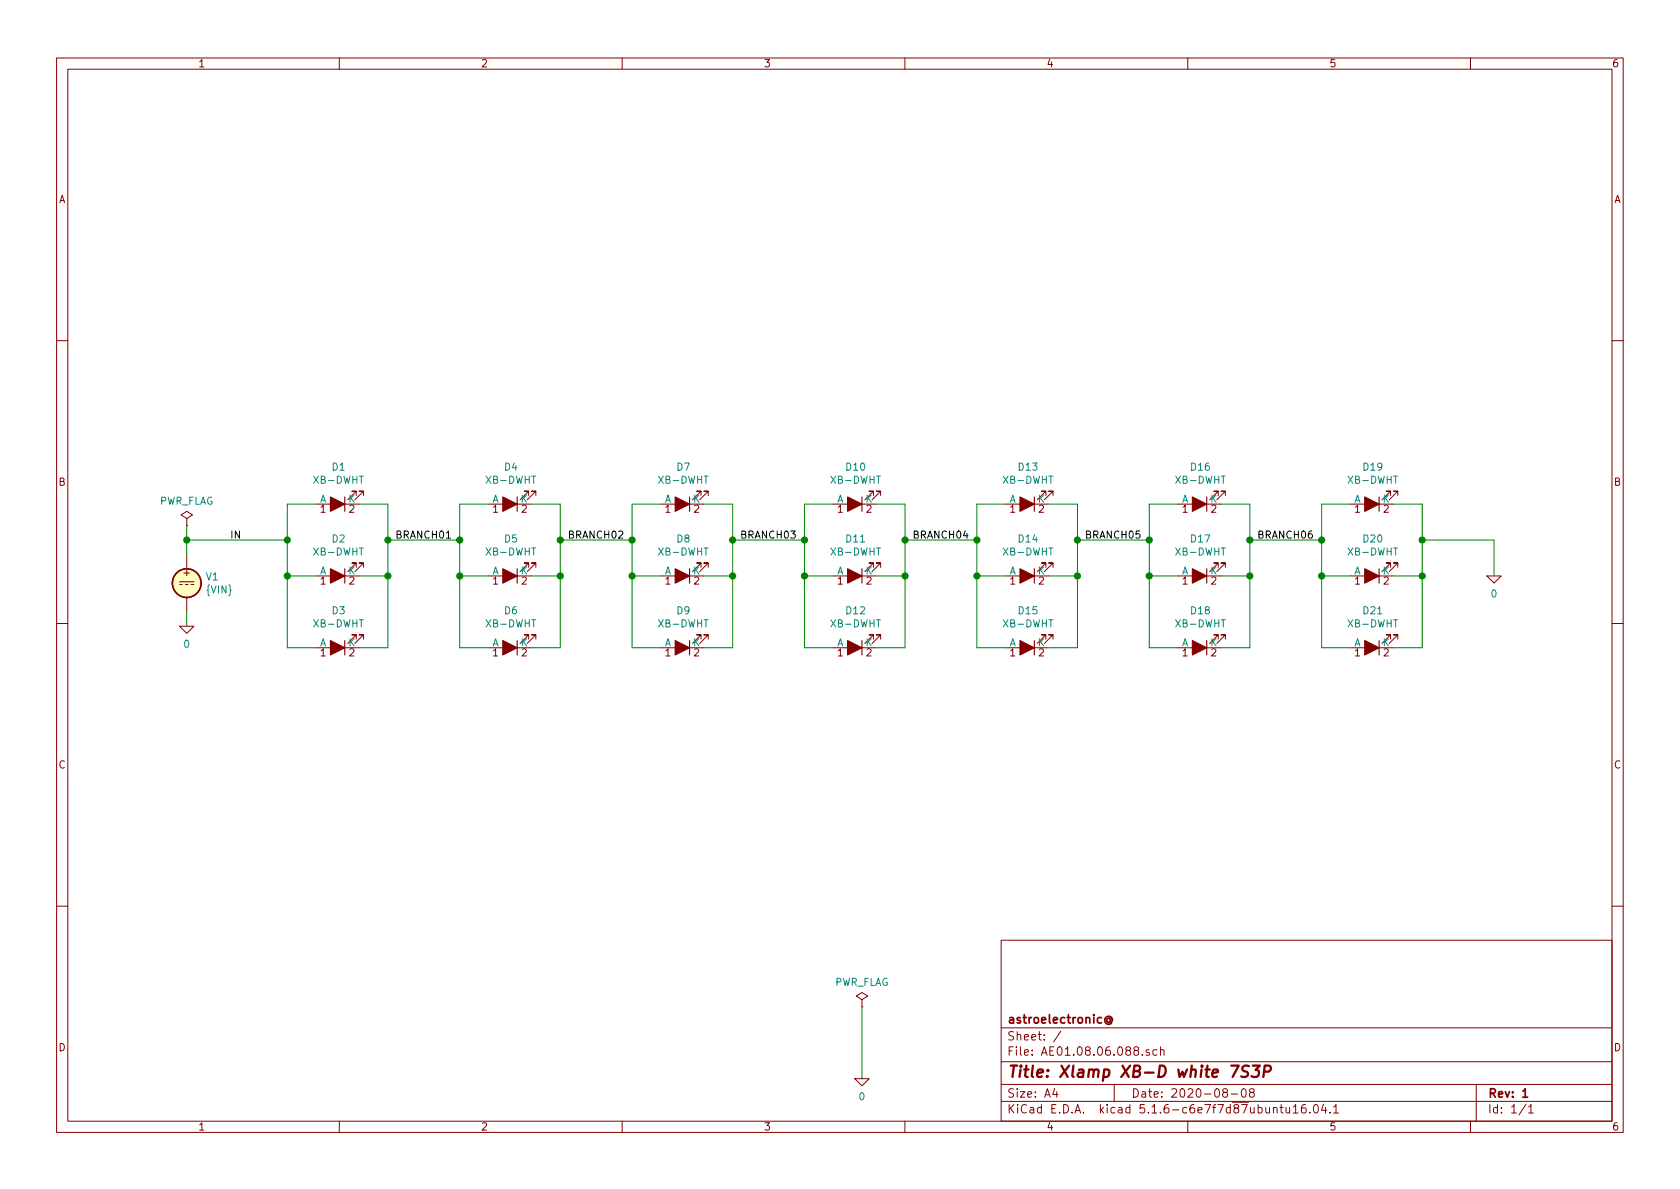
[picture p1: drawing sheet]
EESchema Schematic File Version 4
EELAYER 30 0
EELAYER END
$Descr A4 11693 8268
encoding utf-8
Sheet 1 1
Title "Xlamp XB-D white 7S3P"
Date "2020-08-08"
Rev "1"
Comp "astroelectronic@"
Comment1 ""
Comment2 ""
Comment3 ""
Comment4 ""
$EndDescr
$Comp
L power:PWR_FLAG #FLG02
U 1 1
P 6000 7000
F 0 "#FLG02" H 6000 7075 50  0001 C CNN
F 1 "PWR_FLAG" H 6000 7173 50  0000 C CNN
F 2 "" H 6000 7000 50  0001 C CNN
F 3 "~" H 6000 7000 50  0001 C CNN
	1    6000 7000
	1    0    0    -1  
$EndComp
Text Label 1600 3750 0    50   ~ 0
IN
$Comp
L pspice:0 #GND03
U 1 1
P 10400 4000
F 0 "#GND03" H 10400 3900 50  0001 C CNN
F 1 "0" H 10400 3877 50  0000 C CNN
F 2 "" H 10400 4000 50  0001 C CNN
F 3 "~" H 10400 4000 50  0001 C CNN
	1    10400 4000
	1    0    0    -1  
$EndComp
Wire Wire Line
	10400 3750 10400 4000
Wire Wire Line
	10400 3750 9900 3750
$Comp
L pspice:0 #GND02
U 1 1
P 6000 7500
F 0 "#GND02" H 6000 7400 50  0001 C CNN
F 1 "0" H 6000 7377 50  0000 C CNN
F 2 "" H 6000 7500 50  0001 C CNN
F 3 "~" H 6000 7500 50  0001 C CNN
	1    6000 7500
	1    0    0    -1  
$EndComp
Wire Wire Line
	6000 7500 6000 7000
Wire Wire Line
	1300 3750 1300 3850
Connection ~ 1300 3750
Wire Wire Line
	2000 3750 1300 3750
Wire Wire Line
	1300 3650 1300 3750
$Comp
L power:PWR_FLAG #FLG01
U 1 1
P 1300 3650
F 0 "#FLG01" H 1300 3725 50  0001 C CNN
F 1 "PWR_FLAG" H 1300 3823 50  0000 C CNN
F 2 "" H 1300 3650 50  0001 C CNN
F 3 "~" H 1300 3650 50  0001 C CNN
	1    1300 3650
	1    0    0    -1  
$EndComp
Wire Wire Line
	1300 4250 1300 4350
$Comp
L Simulation_SPICE:VDC V1
U 1 1
P 1300 4050
F 0 "V1" H 1430 4096 50  0000 L CNN
F 1 "{VIN}" H 1430 4005 50  0000 L CNN
F 2 "" H 1300 4050 50  0001 C CNN
F 3 "~" H 1300 4050 50  0001 C CNN
F 4 "Y" H 1300 4050 50  0001 L CNN "Spice_Netlist_Enabled"
F 5 "V" H 1300 4050 50  0001 L CNN "Spice_Primitive"
	1    1300 4050
	1    0    0    -1  
$EndComp
$Comp
L pspice:0 #GND01
U 1 1
P 1300 4350
F 0 "#GND01" H 1300 4250 50  0001 C CNN
F 1 "0" H 1300 4227 50  0000 C CNN
F 2 "" H 1300 4350 50  0001 C CNN
F 3 "~" H 1300 4350 50  0001 C CNN
	1    1300 4350
	1    0    0    -1  
$EndComp
Wire Wire Line
	2200 3500 2000 3500
Wire Wire Line
	2500 3500 2700 3500
Wire Wire Line
	2500 4000 2700 4000
Wire Wire Line
	2200 4000 2000 4000
Wire Wire Line
	2700 4000 2700 3750
$Comp
L AE01.17.06.000:XB-DWHT D1
U 1 1
P 2350 3500
F 0 "D1" H 2343 3245 50  0000 C CNN
F 1 "XB-DWHT" H 2343 3336 50  0000 C CNN
F 2 "" H 2350 3500 50  0001 C CNN
F 3 "~" H 2350 3500 50  0001 C CNN
F 4 "D" H 2350 3500 50  0001 C CNN "Spice_Primitive"
F 5 "XB-DWHT" H 2350 3500 50  0001 C CNN "Spice_Model"
F 6 "Y" H 2350 3500 50  0001 C CNN "Spice_Netlist_Enabled"
F 7 "models/XLamp-XBD-Spice.txt" H 2350 3500 50  0001 C CNN "Spice_Lib_File"
	1    2350 3500
	-1   0    0    1   
$EndComp
$Comp
L AE01.17.06.000:XB-DWHT D2
U 1 1
P 2350 4000
F 0 "D2" H 2343 3745 50  0000 C CNN
F 1 "XB-DWHT" H 2343 3836 50  0000 C CNN
F 2 "" H 2350 4000 50  0001 C CNN
F 3 "~" H 2350 4000 50  0001 C CNN
F 4 "D" H 2350 4000 50  0001 C CNN "Spice_Primitive"
F 5 "XB-DWHT" H 2350 4000 50  0001 C CNN "Spice_Model"
F 6 "Y" H 2350 4000 50  0001 C CNN "Spice_Netlist_Enabled"
F 7 "models/XLamp-XBD-Spice.txt" H 2350 4000 50  0001 C CNN "Spice_Lib_File"
	1    2350 4000
	-1   0    0    1   
$EndComp
Wire Wire Line
	2500 4500 2700 4500
Wire Wire Line
	2200 4500 2000 4500
Wire Wire Line
	2700 4500 2700 4000
Connection ~ 2700 4000
Connection ~ 2000 4000
Wire Wire Line
	2000 4000 2000 4500
Text Label 2750 3750 0    50   ~ 0
BRANCH01
Wire Wire Line
	3200 3750 2700 3750
Connection ~ 2700 3750
Wire Wire Line
	2700 3750 2700 3500
Wire Wire Line
	3400 3500 3200 3500
Wire Wire Line
	3700 3500 3900 3500
Wire Wire Line
	3700 4000 3900 4000
Wire Wire Line
	3400 4000 3200 4000
Wire Wire Line
	3900 4000 3900 3750
$Comp
L AE01.17.06.000:XB-DWHT D4
U 1 1
P 3550 3500
F 0 "D4" H 3543 3245 50  0000 C CNN
F 1 "XB-DWHT" H 3543 3336 50  0000 C CNN
F 2 "" H 3550 3500 50  0001 C CNN
F 3 "~" H 3550 3500 50  0001 C CNN
F 4 "D" H 3550 3500 50  0001 C CNN "Spice_Primitive"
F 5 "XB-DWHT" H 3550 3500 50  0001 C CNN "Spice_Model"
F 6 "Y" H 3550 3500 50  0001 C CNN "Spice_Netlist_Enabled"
F 7 "models/XLamp-XBD-Spice.txt" H 3550 3500 50  0001 C CNN "Spice_Lib_File"
	1    3550 3500
	-1   0    0    1   
$EndComp
$Comp
L AE01.17.06.000:XB-DWHT D5
U 1 1
P 3550 4000
F 0 "D5" H 3543 3745 50  0000 C CNN
F 1 "XB-DWHT" H 3543 3836 50  0000 C CNN
F 2 "" H 3550 4000 50  0001 C CNN
F 3 "~" H 3550 4000 50  0001 C CNN
F 4 "D" H 3550 4000 50  0001 C CNN "Spice_Primitive"
F 5 "XB-DWHT" H 3550 4000 50  0001 C CNN "Spice_Model"
F 6 "Y" H 3550 4000 50  0001 C CNN "Spice_Netlist_Enabled"
F 7 "models/XLamp-XBD-Spice.txt" H 3550 4000 50  0001 C CNN "Spice_Lib_File"
	1    3550 4000
	-1   0    0    1   
$EndComp
Wire Wire Line
	3700 4500 3900 4500
Wire Wire Line
	3400 4500 3200 4500
Wire Wire Line
	3900 4500 3900 4000
Connection ~ 3900 4000
Connection ~ 3200 4000
Wire Wire Line
	3200 4000 3200 4500
Text Label 3950 3750 0    50   ~ 0
BRANCH02
Wire Wire Line
	4400 3750 3900 3750
Connection ~ 3900 3750
Wire Wire Line
	3900 3750 3900 3500
Wire Wire Line
	3200 3500 3200 3750
Connection ~ 3200 3750
Wire Wire Line
	3200 3750 3200 4000
Wire Wire Line
	4600 3500 4400 3500
Wire Wire Line
	4900 3500 5100 3500
Wire Wire Line
	4900 4000 5100 4000
Wire Wire Line
	4600 4000 4400 4000
Wire Wire Line
	5100 4000 5100 3750
$Comp
L AE01.17.06.000:XB-DWHT D7
U 1 1
P 4750 3500
F 0 "D7" H 4743 3245 50  0000 C CNN
F 1 "XB-DWHT" H 4743 3336 50  0000 C CNN
F 2 "" H 4750 3500 50  0001 C CNN
F 3 "~" H 4750 3500 50  0001 C CNN
F 4 "D" H 4750 3500 50  0001 C CNN "Spice_Primitive"
F 5 "XB-DWHT" H 4750 3500 50  0001 C CNN "Spice_Model"
F 6 "Y" H 4750 3500 50  0001 C CNN "Spice_Netlist_Enabled"
F 7 "models/XLamp-XBD-Spice.txt" H 4750 3500 50  0001 C CNN "Spice_Lib_File"
	1    4750 3500
	-1   0    0    1   
$EndComp
$Comp
L AE01.17.06.000:XB-DWHT D8
U 1 1
P 4750 4000
F 0 "D8" H 4743 3745 50  0000 C CNN
F 1 "XB-DWHT" H 4743 3836 50  0000 C CNN
F 2 "" H 4750 4000 50  0001 C CNN
F 3 "~" H 4750 4000 50  0001 C CNN
F 4 "D" H 4750 4000 50  0001 C CNN "Spice_Primitive"
F 5 "XB-DWHT" H 4750 4000 50  0001 C CNN "Spice_Model"
F 6 "Y" H 4750 4000 50  0001 C CNN "Spice_Netlist_Enabled"
F 7 "models/XLamp-XBD-Spice.txt" H 4750 4000 50  0001 C CNN "Spice_Lib_File"
	1    4750 4000
	-1   0    0    1   
$EndComp
Wire Wire Line
	4900 4500 5100 4500
Wire Wire Line
	4600 4500 4400 4500
Wire Wire Line
	5100 4500 5100 4000
Connection ~ 5100 4000
Connection ~ 4400 4000
Wire Wire Line
	4400 4000 4400 4500
Text Label 5150 3750 0    50   ~ 0
BRANCH03
Wire Wire Line
	5600 3750 5100 3750
Connection ~ 5100 3750
Wire Wire Line
	5100 3750 5100 3500
Wire Wire Line
	4400 3500 4400 3750
Connection ~ 4400 3750
Wire Wire Line
	4400 3750 4400 4000
Wire Wire Line
	5800 3500 5600 3500
Wire Wire Line
	6100 3500 6300 3500
Wire Wire Line
	6100 4000 6300 4000
Wire Wire Line
	5800 4000 5600 4000
Wire Wire Line
	6300 4000 6300 3750
$Comp
L AE01.17.06.000:XB-DWHT D10
U 1 1
P 5950 3500
F 0 "D10" H 5943 3245 50  0000 C CNN
F 1 "XB-DWHT" H 5943 3336 50  0000 C CNN
F 2 "" H 5950 3500 50  0001 C CNN
F 3 "~" H 5950 3500 50  0001 C CNN
F 4 "D" H 5950 3500 50  0001 C CNN "Spice_Primitive"
F 5 "XB-DWHT" H 5950 3500 50  0001 C CNN "Spice_Model"
F 6 "Y" H 5950 3500 50  0001 C CNN "Spice_Netlist_Enabled"
F 7 "models/XLamp-XBD-Spice.txt" H 5950 3500 50  0001 C CNN "Spice_Lib_File"
	1    5950 3500
	-1   0    0    1   
$EndComp
$Comp
L AE01.17.06.000:XB-DWHT D11
U 1 1
P 5950 4000
F 0 "D11" H 5943 3745 50  0000 C CNN
F 1 "XB-DWHT" H 5943 3836 50  0000 C CNN
F 2 "" H 5950 4000 50  0001 C CNN
F 3 "~" H 5950 4000 50  0001 C CNN
F 4 "D" H 5950 4000 50  0001 C CNN "Spice_Primitive"
F 5 "XB-DWHT" H 5950 4000 50  0001 C CNN "Spice_Model"
F 6 "Y" H 5950 4000 50  0001 C CNN "Spice_Netlist_Enabled"
F 7 "models/XLamp-XBD-Spice.txt" H 5950 4000 50  0001 C CNN "Spice_Lib_File"
	1    5950 4000
	-1   0    0    1   
$EndComp
Wire Wire Line
	6100 4500 6300 4500
Wire Wire Line
	5800 4500 5600 4500
Wire Wire Line
	6300 4500 6300 4000
Connection ~ 6300 4000
Connection ~ 5600 4000
Wire Wire Line
	5600 4000 5600 4500
Text Label 6350 3750 0    50   ~ 0
BRANCH04
Wire Wire Line
	6800 3750 6300 3750
Connection ~ 6300 3750
Wire Wire Line
	6300 3750 6300 3500
Wire Wire Line
	5600 3500 5600 3750
Connection ~ 5600 3750
Wire Wire Line
	5600 3750 5600 4000
Wire Wire Line
	7000 3500 6800 3500
Wire Wire Line
	7300 3500 7500 3500
Wire Wire Line
	7300 4000 7500 4000
Wire Wire Line
	7000 4000 6800 4000
Wire Wire Line
	7500 4000 7500 3750
$Comp
L AE01.17.06.000:XB-DWHT D13
U 1 1
P 7150 3500
F 0 "D13" H 7143 3245 50  0000 C CNN
F 1 "XB-DWHT" H 7143 3336 50  0000 C CNN
F 2 "" H 7150 3500 50  0001 C CNN
F 3 "~" H 7150 3500 50  0001 C CNN
F 4 "D" H 7150 3500 50  0001 C CNN "Spice_Primitive"
F 5 "XB-DWHT" H 7150 3500 50  0001 C CNN "Spice_Model"
F 6 "Y" H 7150 3500 50  0001 C CNN "Spice_Netlist_Enabled"
F 7 "models/XLamp-XBD-Spice.txt" H 7150 3500 50  0001 C CNN "Spice_Lib_File"
	1    7150 3500
	-1   0    0    1   
$EndComp
$Comp
L AE01.17.06.000:XB-DWHT D14
U 1 1
P 7150 4000
F 0 "D14" H 7143 3745 50  0000 C CNN
F 1 "XB-DWHT" H 7143 3836 50  0000 C CNN
F 2 "" H 7150 4000 50  0001 C CNN
F 3 "~" H 7150 4000 50  0001 C CNN
F 4 "D" H 7150 4000 50  0001 C CNN "Spice_Primitive"
F 5 "XB-DWHT" H 7150 4000 50  0001 C CNN "Spice_Model"
F 6 "Y" H 7150 4000 50  0001 C CNN "Spice_Netlist_Enabled"
F 7 "models/XLamp-XBD-Spice.txt" H 7150 4000 50  0001 C CNN "Spice_Lib_File"
	1    7150 4000
	-1   0    0    1   
$EndComp
Wire Wire Line
	7300 4500 7500 4500
Wire Wire Line
	7000 4500 6800 4500
Wire Wire Line
	7500 4500 7500 4000
Connection ~ 7500 4000
Connection ~ 6800 4000
Wire Wire Line
	6800 4000 6800 4500
Text Label 7550 3750 0    50   ~ 0
BRANCH05
Wire Wire Line
	8000 3750 7500 3750
Connection ~ 7500 3750
Wire Wire Line
	7500 3750 7500 3500
Wire Wire Line
	6800 3500 6800 3750
Connection ~ 6800 3750
Wire Wire Line
	6800 3750 6800 4000
Wire Wire Line
	8200 3500 8000 3500
Wire Wire Line
	8500 3500 8700 3500
Wire Wire Line
	8500 4000 8700 4000
Wire Wire Line
	8200 4000 8000 4000
$Comp
L AE01.17.06.000:XB-DWHT D16
U 1 1
P 8350 3500
F 0 "D16" H 8343 3245 50  0000 C CNN
F 1 "XB-DWHT" H 8343 3336 50  0000 C CNN
F 2 "" H 8350 3500 50  0001 C CNN
F 3 "~" H 8350 3500 50  0001 C CNN
F 4 "D" H 8350 3500 50  0001 C CNN "Spice_Primitive"
F 5 "XB-DWHT" H 8350 3500 50  0001 C CNN "Spice_Model"
F 6 "Y" H 8350 3500 50  0001 C CNN "Spice_Netlist_Enabled"
F 7 "models/XLamp-XBD-Spice.txt" H 8350 3500 50  0001 C CNN "Spice_Lib_File"
	1    8350 3500
	-1   0    0    1   
$EndComp
$Comp
L AE01.17.06.000:XB-DWHT D17
U 1 1
P 8350 4000
F 0 "D17" H 8343 3745 50  0000 C CNN
F 1 "XB-DWHT" H 8343 3836 50  0000 C CNN
F 2 "" H 8350 4000 50  0001 C CNN
F 3 "~" H 8350 4000 50  0001 C CNN
F 4 "D" H 8350 4000 50  0001 C CNN "Spice_Primitive"
F 5 "XB-DWHT" H 8350 4000 50  0001 C CNN "Spice_Model"
F 6 "Y" H 8350 4000 50  0001 C CNN "Spice_Netlist_Enabled"
F 7 "models/XLamp-XBD-Spice.txt" H 8350 4000 50  0001 C CNN "Spice_Lib_File"
	1    8350 4000
	-1   0    0    1   
$EndComp
Wire Wire Line
	8500 4500 8700 4500
Wire Wire Line
	8200 4500 8000 4500
Wire Wire Line
	8700 4500 8700 4000
Connection ~ 8700 4000
Connection ~ 8000 4000
Wire Wire Line
	8000 4000 8000 4500
Wire Wire Line
	8000 3500 8000 3750
Connection ~ 8000 3750
Wire Wire Line
	8000 3750 8000 4000
$Comp
L AE01.17.06.000:XB-DWHT D3
U 1 1
P 2350 4500
F 0 "D3" H 2343 4245 50  0000 C CNN
F 1 "XB-DWHT" H 2343 4336 50  0000 C CNN
F 2 "" H 2350 4500 50  0001 C CNN
F 3 "~" H 2350 4500 50  0001 C CNN
F 4 "D" H 2350 4500 50  0001 C CNN "Spice_Primitive"
F 5 "XB-DWHT" H 2350 4500 50  0001 C CNN "Spice_Model"
F 6 "Y" H 2350 4500 50  0001 C CNN "Spice_Netlist_Enabled"
F 7 "models/XLamp-XBD-Spice.txt" H 2350 4500 50  0001 C CNN "Spice_Lib_File"
	1    2350 4500
	-1   0    0    1   
$EndComp
$Comp
L AE01.17.06.000:XB-DWHT D6
U 1 1
P 3550 4500
F 0 "D6" H 3543 4245 50  0000 C CNN
F 1 "XB-DWHT" H 3543 4336 50  0000 C CNN
F 2 "" H 3550 4500 50  0001 C CNN
F 3 "~" H 3550 4500 50  0001 C CNN
F 4 "D" H 3550 4500 50  0001 C CNN "Spice_Primitive"
F 5 "XB-DWHT" H 3550 4500 50  0001 C CNN "Spice_Model"
F 6 "Y" H 3550 4500 50  0001 C CNN "Spice_Netlist_Enabled"
F 7 "models/XLamp-XBD-Spice.txt" H 3550 4500 50  0001 C CNN "Spice_Lib_File"
	1    3550 4500
	-1   0    0    1   
$EndComp
$Comp
L AE01.17.06.000:XB-DWHT D9
U 1 1
P 4750 4500
F 0 "D9" H 4743 4245 50  0000 C CNN
F 1 "XB-DWHT" H 4743 4336 50  0000 C CNN
F 2 "" H 4750 4500 50  0001 C CNN
F 3 "~" H 4750 4500 50  0001 C CNN
F 4 "D" H 4750 4500 50  0001 C CNN "Spice_Primitive"
F 5 "XB-DWHT" H 4750 4500 50  0001 C CNN "Spice_Model"
F 6 "Y" H 4750 4500 50  0001 C CNN "Spice_Netlist_Enabled"
F 7 "models/XLamp-XBD-Spice.txt" H 4750 4500 50  0001 C CNN "Spice_Lib_File"
	1    4750 4500
	-1   0    0    1   
$EndComp
$Comp
L AE01.17.06.000:XB-DWHT D12
U 1 1
P 5950 4500
F 0 "D12" H 5943 4245 50  0000 C CNN
F 1 "XB-DWHT" H 5943 4336 50  0000 C CNN
F 2 "" H 5950 4500 50  0001 C CNN
F 3 "~" H 5950 4500 50  0001 C CNN
F 4 "D" H 5950 4500 50  0001 C CNN "Spice_Primitive"
F 5 "XB-DWHT" H 5950 4500 50  0001 C CNN "Spice_Model"
F 6 "Y" H 5950 4500 50  0001 C CNN "Spice_Netlist_Enabled"
F 7 "models/XLamp-XBD-Spice.txt" H 5950 4500 50  0001 C CNN "Spice_Lib_File"
	1    5950 4500
	-1   0    0    1   
$EndComp
$Comp
L AE01.17.06.000:XB-DWHT D15
U 1 1
P 7150 4500
F 0 "D15" H 7143 4245 50  0000 C CNN
F 1 "XB-DWHT" H 7143 4336 50  0000 C CNN
F 2 "" H 7150 4500 50  0001 C CNN
F 3 "~" H 7150 4500 50  0001 C CNN
F 4 "D" H 7150 4500 50  0001 C CNN "Spice_Primitive"
F 5 "XB-DWHT" H 7150 4500 50  0001 C CNN "Spice_Model"
F 6 "Y" H 7150 4500 50  0001 C CNN "Spice_Netlist_Enabled"
F 7 "models/XLamp-XBD-Spice.txt" H 7150 4500 50  0001 C CNN "Spice_Lib_File"
	1    7150 4500
	-1   0    0    1   
$EndComp
$Comp
L AE01.17.06.000:XB-DWHT D18
U 1 1
P 8350 4500
F 0 "D18" H 8343 4245 50  0000 C CNN
F 1 "XB-DWHT" H 8343 4336 50  0000 C CNN
F 2 "" H 8350 4500 50  0001 C CNN
F 3 "~" H 8350 4500 50  0001 C CNN
F 4 "D" H 8350 4500 50  0001 C CNN "Spice_Primitive"
F 5 "XB-DWHT" H 8350 4500 50  0001 C CNN "Spice_Model"
F 6 "Y" H 8350 4500 50  0001 C CNN "Spice_Netlist_Enabled"
F 7 "models/XLamp-XBD-Spice.txt" H 8350 4500 50  0001 C CNN "Spice_Lib_File"
	1    8350 4500
	-1   0    0    1   
$EndComp
Wire Wire Line
	9400 3500 9200 3500
Wire Wire Line
	9700 3500 9900 3500
Wire Wire Line
	9700 4000 9900 4000
Wire Wire Line
	9400 4000 9200 4000
$Comp
L AE01.17.06.000:XB-DWHT D19
U 1 1
P 9550 3500
F 0 "D19" H 9543 3245 50  0000 C CNN
F 1 "XB-DWHT" H 9543 3336 50  0000 C CNN
F 2 "" H 9550 3500 50  0001 C CNN
F 3 "~" H 9550 3500 50  0001 C CNN
F 4 "D" H 9550 3500 50  0001 C CNN "Spice_Primitive"
F 5 "XB-DWHT" H 9550 3500 50  0001 C CNN "Spice_Model"
F 6 "Y" H 9550 3500 50  0001 C CNN "Spice_Netlist_Enabled"
F 7 "models/XLamp-XBD-Spice.txt" H 9550 3500 50  0001 C CNN "Spice_Lib_File"
	1    9550 3500
	-1   0    0    1   
$EndComp
$Comp
L AE01.17.06.000:XB-DWHT D20
U 1 1
P 9550 4000
F 0 "D20" H 9543 3745 50  0000 C CNN
F 1 "XB-DWHT" H 9543 3836 50  0000 C CNN
F 2 "" H 9550 4000 50  0001 C CNN
F 3 "~" H 9550 4000 50  0001 C CNN
F 4 "D" H 9550 4000 50  0001 C CNN "Spice_Primitive"
F 5 "XB-DWHT" H 9550 4000 50  0001 C CNN "Spice_Model"
F 6 "Y" H 9550 4000 50  0001 C CNN "Spice_Netlist_Enabled"
F 7 "models/XLamp-XBD-Spice.txt" H 9550 4000 50  0001 C CNN "Spice_Lib_File"
	1    9550 4000
	-1   0    0    1   
$EndComp
Wire Wire Line
	9700 4500 9900 4500
Wire Wire Line
	9400 4500 9200 4500
Wire Wire Line
	9900 4500 9900 4000
Connection ~ 9900 4000
Connection ~ 9200 4000
Wire Wire Line
	9200 4000 9200 4500
$Comp
L AE01.17.06.000:XB-DWHT D21
U 1 1
P 9550 4500
F 0 "D21" H 9543 4245 50  0000 C CNN
F 1 "XB-DWHT" H 9543 4336 50  0000 C CNN
F 2 "" H 9550 4500 50  0001 C CNN
F 3 "~" H 9550 4500 50  0001 C CNN
F 4 "D" H 9550 4500 50  0001 C CNN "Spice_Primitive"
F 5 "XB-DWHT" H 9550 4500 50  0001 C CNN "Spice_Model"
F 6 "Y" H 9550 4500 50  0001 C CNN "Spice_Netlist_Enabled"
F 7 "models/XLamp-XBD-Spice.txt" H 9550 4500 50  0001 C CNN "Spice_Lib_File"
	1    9550 4500
	-1   0    0    1   
$EndComp
Wire Wire Line
	9200 3750 9200 4000
Wire Wire Line
	9200 3500 9200 3750
Connection ~ 9200 3750
Wire Wire Line
	9200 3750 8700 3750
Text Label 8750 3750 0    50   ~ 0
BRANCH06
Wire Wire Line
	8700 3500 8700 3750
Connection ~ 8700 3750
Wire Wire Line
	8700 3750 8700 4000
Wire Wire Line
	9900 3500 9900 3750
Wire Wire Line
	2000 3500 2000 3750
Connection ~ 9900 3750
Wire Wire Line
	9900 3750 9900 4000
Connection ~ 2000 3750
Wire Wire Line
	2000 3750 2000 4000
$EndSCHEMATC
